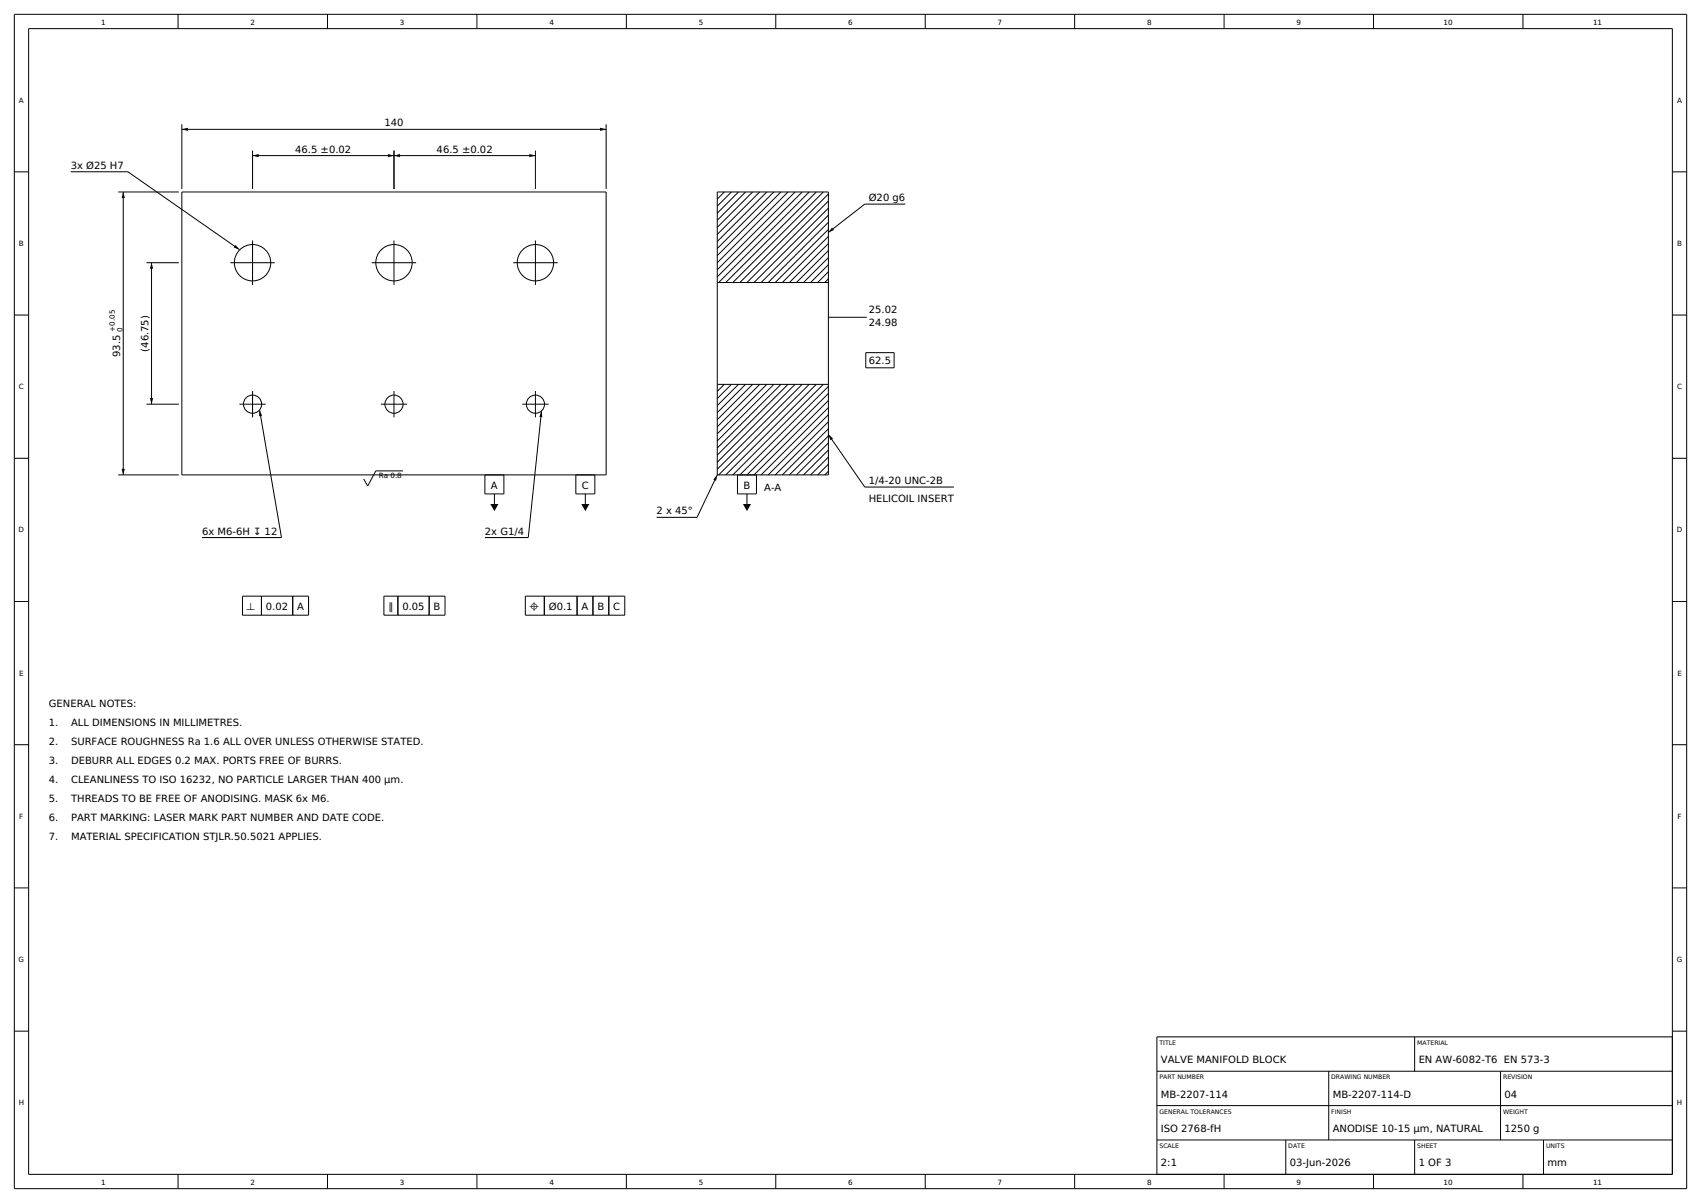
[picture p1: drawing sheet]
<svg xmlns="http://www.w3.org/2000/svg" width="594mm" height="420mm" viewBox="0 0 594 420" stroke-linecap="round" stroke-linejoin="round" font-family="sans-serif">
<g fill="none" stroke="#000" stroke-width=".35">
<path d="M5 5h584v410h-584zM10 10h574v400h-574zM62.2 5v5M114.4 5v5M166.5 5v5M218.7 5v5M270.9 5v5M323.1 5v5M375.3 5v5M427.5 5v5M479.6 5v5M531.8 5v5"/>
<path d="M5 60h5M24.7 60h20l38.9 27.1M63.5 43.4v22.6M63.5 45.2h148.2M88.2 52.6v13.4M88.2 54.3h98.8M137.6 52.6v13.4M187 52.6v13.4M211.7 43.4v22.6M584 60h5M41.3 67h21.1M43 67v98.8"/>
<path d="M63.5 67h148.2v98.8h-148.2zM250.5 67h38.8v98.8h-38.8zM252.9 67l-2.4 2.5M255.4 67l-4.9 5M257.9 67l-7.4 7.4M260.3 67l-9.8 9.9M262.8 67l-12.3 12.4M265.3 67l-14.8 14.8M267.8 67l-17.3 17.3M270.2 67l-19.7 19.8M272.7 67l-22.2 22.3M275.2 67l-24.7 24.7"/>
<path d="M277.6 67l-27.1 27.2M280.1 67l-29.6 29.7M282.6 67l-31.6 31.6M285 67l-31.6 31.6M287.5 67l-31.6 31.6M289.3 67.7l-30.9 30.9M289.3 70.2l-28.5 28.4M289.3 72.7l-26 25.9M289.3 75.1l-23.5 23.5M289.3 77.6l-21 21M316.1 71.3h-14.1l-12.7 9.8M51.2 91.7h11.2"/>
<path d="M52.9 91.7v49.4M80.4 91.7h15.6M88.2 84v15.5M129.8 91.7h15.5M137.6 84v15.5M179.2 91.7h15.5M187 84v15.5M250.5 98.6h38.8M289.3 80.1l-18.6 18.5M289.3 82.5l-16.1 16.1M289.3 85l-13.6 13.6M289.3 87.5l-11.2 11.1"/>
<path d="M289.3 90l-8.7 8.6M289.3 92.4l-6.2 6.2M289.3 94.9l-3.8 3.7M289.3 97.4l-1.3 1.2M5 110h5M289.3 110.8h13.4M584 110h5M88.2 136.5v9.2M137.6 136.5v9.2M187 136.5v9.2M250.5 134.2h38.8M252.9 134.2l-2.4 2.5"/>
<path d="M255.4 134.2l-4.9 4.9M257.9 134.2l-7.4 7.4M260.3 134.2l-9.8 9.9M262.8 134.2l-12.3 12.3M265.3 134.2l-14.8 14.8M267.8 134.2l-17.3 17.3M270.2 134.2l-19.7 19.8M272.7 134.2l-22.2 22.2M275.2 134.2l-24.7 24.7M277.6 134.2l-27.1 27.2M280.1 134.2l-29.6 29.6M282.6 134.2l-31.6 31.6"/>
<path d="M285 134.2l-31.6 31.6M287.5 134.2l-31.6 31.6M289.3 134.9l-30.9 30.9M289.3 137.4l-28.5 28.4M289.3 139.8l-26 26M302.3 123.1h9.9v5.3h-9.9zM5 160h5M51.2 141.1h11.2M83.6 141.1h9.2M90.7 143.2l7.6 44.5h-27.7M133 141.1h9.2M182.4 141.1h9.2"/>
<path d="M189.1 143.6l-4.6 44.1h-15.2M289.3 142.3l-23.5 23.5M289.3 144.8l-21 21M289.3 147.2l-18.6 18.6M289.3 149.7l-16.1 16.1M289.3 152.2l-13.6 13.6M289.3 154.7l-11.2 11.1M289.3 157.1l-8.7 8.7M289.3 159.6l-6.2 6.2M289.3 151.7l12.7 18.3h31.1M584 160h5M41.3 165.8h21.1"/>
<path d="M140.7 164.4h-9.5l-2.8 5.3-1.4-2.5M169.3 165.8v6.6h6.7v-6.6M172.7 172.4v3.6M201.1 165.8v6.6h6.6v-6.6M204.4 172.4v3.6M250.5 165.8l-7.1 14.8h-14.1M257.5 165.8v6.6h6.7v-6.6M260.8 172.4v3.6M289.3 162.1l-3.8 3.7M289.3 164.5l-1.3 1.3M5 210h5M84.7 208.1h23.1v6.7h-23.1z"/>
<path d="M91.3 208.1v6.7M102.2 208.1v6.7M134.1 208.1h21.3v6.7h-21.3zM138.9 208.1v6.7M149.9 208.1v6.7M183.4 208.1h34.8v6.7h-34.8zM190.1 208.1v6.7M201.5 208.1v6.7M207.1 208.1v6.7M212.6 208.1v6.7M584 210h5M5 260h5"/>
<path d="M584 260h5M5 310h5M584 310h5M5 360h5M584 360h5M404 374h180M464 374v24M494 362v12M524 374v24M584 362h-180v48M404 386h180M404 398h180"/>
<path d="M449 398v12M494 398v12M539 398v12M62.2 410v5M114.4 410v5M166.5 410v5M218.7 410v5M270.9 410v5M323.1 410v5M375.3 410v5M427.5 410v5M479.6 410v5"/>
<path d="M531.8 410v5"/>
<circle cx="88.2" cy="91.7" r="6.4"/>
<circle cx="137.6" cy="91.7" r="6.4"/>
<circle cx="187" cy="91.7" r="6.4"/>
<circle cx="88.2" cy="141.1" r="3.2"/>
<circle cx="137.6" cy="141.1" r="3.2"/>
<circle cx="187" cy="141.1" r="3.2"/>
</g>
<g fill="#000">
<path d="M63.5 45.2l2.1-.6v1.1zM88.2 54.3l2.1-.5v1.1zM135.5 53.8l2.1 .5-2.1 .6zM137.6 54.3l2.1-.5v1.1zM184.9 53.8l2.1 .5-2.1 .6zM209.5 44.6l2.2 .6-2.2 .5zM43 67l.6 2.1h-1.1zM52.9 91.7l.6 2.1h-1.1zM82.2 85.5l1.4 1.6-2-.7zM290.6 79.5l.6 .8-1.9 .8zM52.4 139h1.1l-.6 2.1zM90.7 143.2l.8 2-1 .1z"/>
<path d="M189.1 143.6l.3 2.1-1.1-.1zM289.3 151.7l1.6 1.4-.9 .6zM42.5 163.7h1.1l-.6 2.1zM171.2 176h2.9l-1.4 2.4zM203 176h2.8l-1.4 2.4zM250.5 165.8l-.4 2.1-1-.5zM259.4 176h2.9l-1.5 2.4z"/>
</g>
<g font-size="3.5">
<text x="134.3" y="44.1">140</text>
<text x="103.1" y="53.3">46.5 ±0.02</text>
<text x="152.5" y="53.3">46.5 ±0.02</text>
<text x="24.7" y="58.9">3x Ø25 H7</text>
<text x="303.4" y="70.2">Ø20 g6</text>
<text x="303.4" y="109.4">25.02</text>
<text x="303.4" y="113.7">24.98</text>
<text x="42" y="124.7" transform="rotate(-90 42 124.7)">93.5</text>
<text x="51.9" y="122.8" transform="rotate(-90 51.9 122.8)">(46.75)</text>
<text x="303.4" y="127">62.5</text>
<text x="171.5" y="170.6">A</text>
<text x="203.2" y="170.6">C</text>
<text x="259.6" y="170.6">B</text>
<text x="266.9" y="171.4">A-A</text>
<text x="303.4" y="169">1/4-20 UNC-2B</text>
<text x="229.3" y="179.6">2 x 45°</text>
<text x="303.4" y="175.3">HELICOIL INSERT</text>
<text x="70.6" y="186.6">6x M6-6H ↧ 12</text>
<text x="169.3" y="186.6">2x G1/4</text>
<text x="86.2" y="212.9">⟂</text>
<text x="92.9" y="212.9">0.02</text>
<text x="103.8" y="212.9">A</text>
<text x="135.6" y="212.9">∥</text>
<text x="140.5" y="212.9">0.05</text>
<text x="151.4" y="212.9">B</text>
<text x="185" y="212.9">⌖</text>
<text x="191.7" y="212.9">Ø0.1</text>
<text x="203.1" y="212.9">A</text>
<text x="208.6" y="212.9">B</text>
<text x="214.2" y="212.9">C</text>
<text x="17.1" y="246.9">GENERAL NOTES:</text>
<text x="17.1" y="253.6">1.</text>
<text x="24.8" y="253.6">ALL DIMENSIONS IN MILLIMETRES.</text>
<text x="17.1" y="260.2">2.</text>
<text x="24.8" y="260.2">SURFACE ROUGHNESS Ra 1.6 ALL OVER UNLESS OTHERWISE STATED.</text>
<text x="17.1" y="266.9">3.</text>
<text x="24.8" y="266.9">DEBURR ALL EDGES 0.2 MAX. PORTS FREE OF BURRS.</text>
<text x="17.1" y="273.5">4.</text>
<text x="24.8" y="273.5">CLEANLINESS TO ISO 16232, NO PARTICLE LARGER THAN 400 µm.</text>
<text x="17.1" y="280.1">5.</text>
<text x="24.8" y="280.1">THREADS TO BE FREE OF ANODISING. MASK 6x M6.</text>
<text x="17.1" y="286.8">6.</text>
<text x="24.8" y="286.8">PART MARKING: LASER MARK PART NUMBER AND DATE CODE.</text>
<text x="17.1" y="293.4">7.</text>
<text x="24.8" y="293.4">MATERIAL SPECIFICATION STJLR.50.5021 APPLIES.</text>
<text x="405.4" y="371.2">VALVE MANIFOLD BLOCK</text>
<text x="495.4" y="371.2">EN AW-6082-T6 EN 573-3</text>
<text x="405.4" y="383.2">MB-2207-114</text>
<text x="465.4" y="383.2">MB-2207-114-D</text>
<text x="525.4" y="383.2">04</text>
<text x="405.4" y="395.2">ISO 2768-fH</text>
<text x="465.4" y="395.2">ANODISE 10-15 µm, NATURAL</text>
<text x="525.4" y="395.2">1250 g</text>
<text x="405.4" y="407.2">2:1</text>
<text x="450.4" y="407.2">03-Jun-2026</text>
<text x="495.4" y="407.2">1 OF 3</text>
<text x="540.4" y="407.2">mm</text>
</g>
<g font-size="2.5">
<text x="35.3" y="8.9">1</text>
<text x="87.5" y="8.9">2</text>
<text x="139.7" y="8.9">3</text>
<text x="191.8" y="8.9">4</text>
<text x="244" y="8.9">5</text>
<text x="296.2" y="8.9">6</text>
<text x="348.4" y="8.9">7</text>
<text x="400.6" y="8.9">8</text>
<text x="452.7" y="8.9">9</text>
<text x="504.1" y="8.9">10</text>
<text x="556.3" y="8.9">11</text>
<text x="6.6" y="35.9">A</text>
<text x="585.7" y="35.9">A</text>
<text x="6.6" y="85.9">B</text>
<text x="585.7" y="85.9">B</text>
<text x="40.1" y="115.8" transform="rotate(-90 40.1 115.8)">+0.05</text>
<text x="42.8" y="115.8" transform="rotate(-90 42.8 115.8)">0</text>
<text x="6.6" y="135.9">C</text>
<text x="585.7" y="135.9">C</text>
<text x="132.3" y="166.9">Ra 0.8</text>
<text x="6.5" y="185.9">D</text>
<text x="585.6" y="185.9">D</text>
<text x="6.7" y="235.9">E</text>
<text x="585.7" y="235.9">E</text>
<text x="6.7" y="285.9">F</text>
<text x="585.8" y="285.9">F</text>
<text x="6.5" y="335.9">G</text>
<text x="585.6" y="335.9">G</text>
<text x="6.5" y="385.9">H</text>
<text x="585.6" y="385.9">H</text>
<text x="35.3" y="413.6">1</text>
<text x="87.5" y="413.6">2</text>
<text x="139.7" y="413.6">3</text>
<text x="191.8" y="413.6">4</text>
<text x="244" y="413.6">5</text>
<text x="296.2" y="413.6">6</text>
<text x="348.4" y="413.6">7</text>
<text x="400.6" y="413.6">8</text>
<text x="452.7" y="413.6">9</text>
<text x="504.1" y="413.6">10</text>
<text x="556.3" y="413.6">11</text>
</g>
<g font-size="2.2">
<text x="404.9" y="364.8">TITLE</text>
<text x="494.9" y="364.8">MATERIAL</text>
<text x="404.9" y="376.8">PART NUMBER</text>
<text x="464.9" y="376.8">DRAWING NUMBER</text>
<text x="524.9" y="376.8">REVISION</text>
<text x="404.9" y="388.8">GENERAL TOLERANCES</text>
<text x="464.9" y="388.8">FINISH</text>
<text x="524.9" y="388.8">WEIGHT</text>
<text x="404.9" y="400.8">SCALE</text>
<text x="449.9" y="400.8">DATE</text>
<text x="494.9" y="400.8">SHEET</text>
<text x="539.9" y="400.8">UNITS</text>
</g>
</svg>
